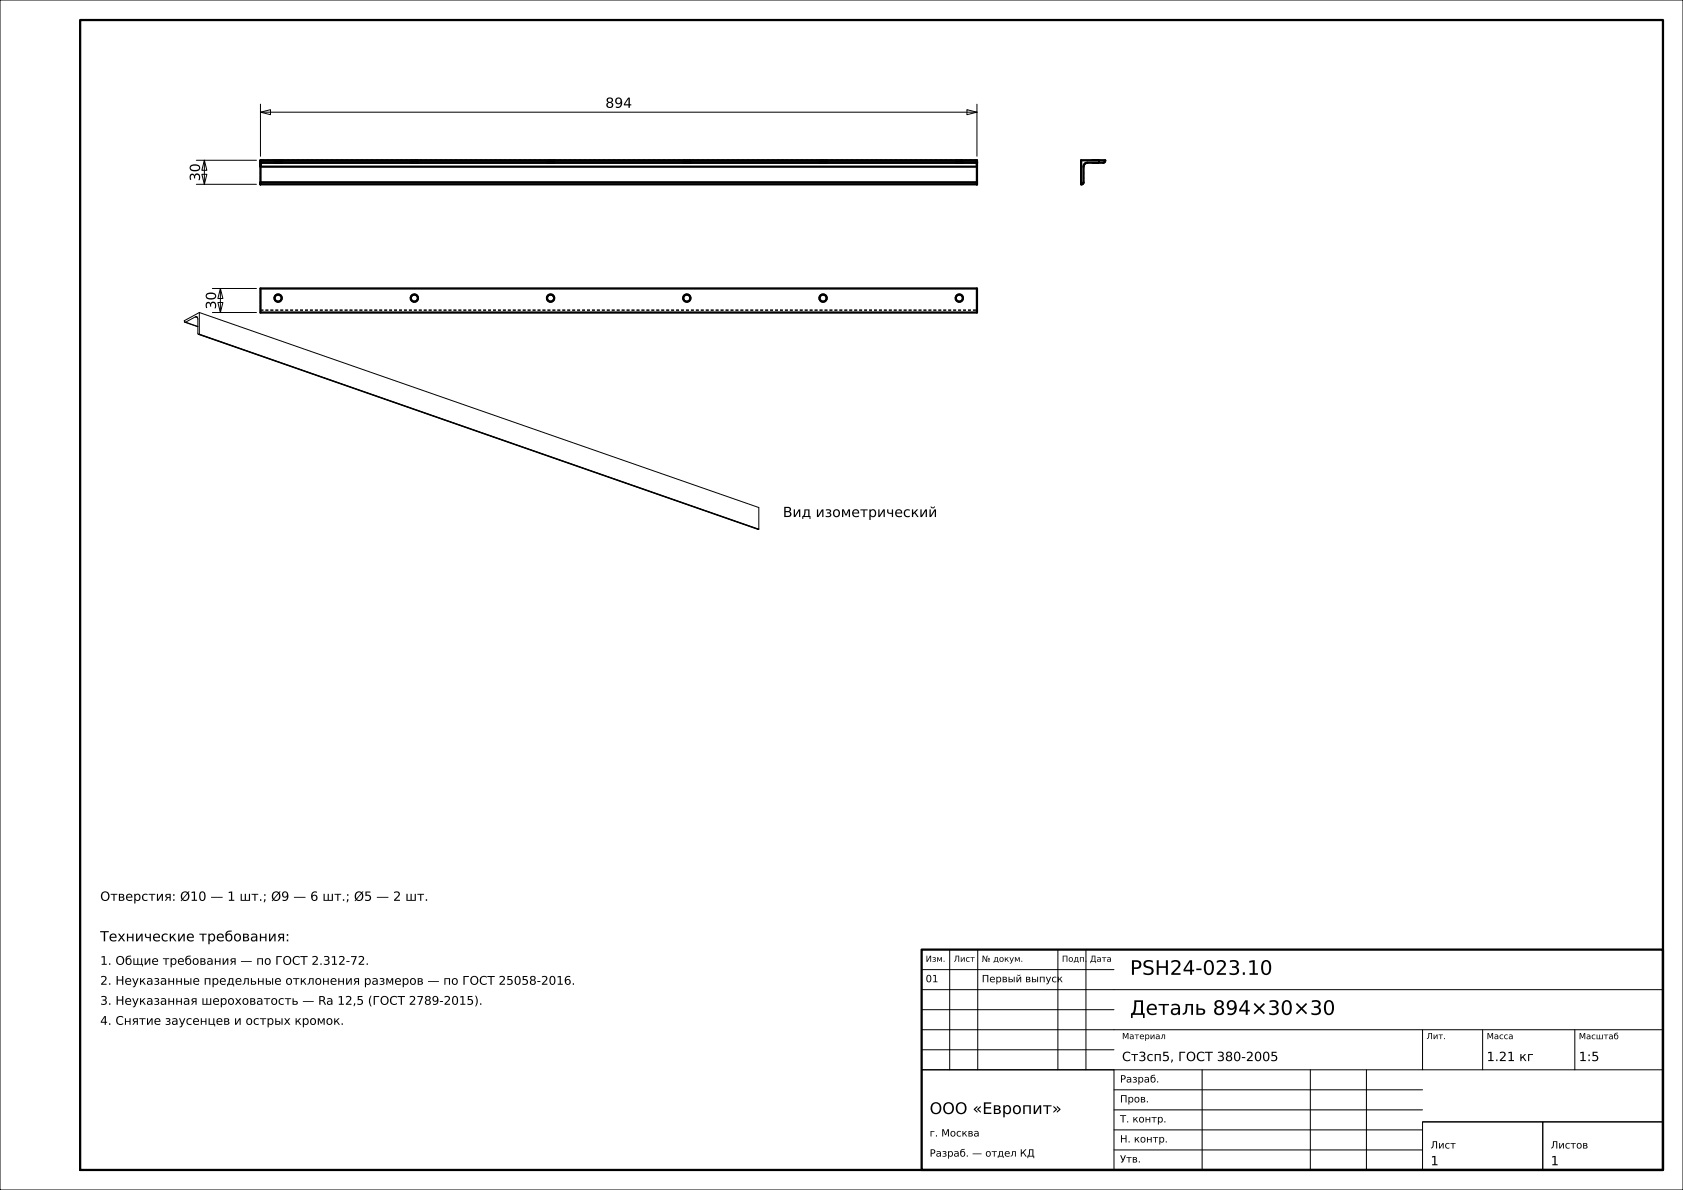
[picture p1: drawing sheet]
<svg xmlns="http://www.w3.org/2000/svg" width="420mm" height="297mm" viewBox="0 0 420 297" stroke-linecap="round" stroke-linejoin="round" font-family="sans-serif">
<g fill="none" stroke="#000" stroke-width=".25">
<path d="M0 0h420v297h-420zM49 40h15M51 40l.6 2.5h-1.2zM51 40v6M65 28l2.5-.6v1.2zM65 26v13M65 28h178.8M241.3 27.4l2.5 .6-2.5 .6zM243.8 26v13M49 46h15M50.4 43.5h1.2l-.6 2.5zM48.7 79.1l.4-.1 .3 .4v3.8l.1 .3"/>
<path d="M48.7 79.1l-2.4 1.3M48.7 79.1l.6 .2M49.7 78l-3.7 2 .1 .4M49.7 78l139.7 48.7v5.4M49.7 78v5.4M53 78h11M53 72h11M54.4 75.5h1.2l-.6 2.5zM55 72l.6 2.5h-1.2zM55 72v6M46.1 80.4l3.3 1.2M46.3 80.4h-.2"/>
<path d="M46.3 80.4l3.1 1.1M49.5 83.5l139.8 48.6M49.7 83.4l-.2 .1M49.7 83.4l139.6 48.7M49.7 83.4l139.7 48.7M49.7 83.4h.1M189.4 132.1h-.1M237 237v30M244 237v30M264 237v30M271 237v30M230 257h185"/>
<path d="M230 252h48M230 247h185M230 242h48M355 257v10M370 257v10M393 257v10M230 267h48v25h-48zM230 267h185M230 262h48M278 277h77M278 272h77M300 267v25"/>
<path d="M327 267v25M341 267v25M278 287h77M278 282h77M355 280h30v12h-30zM355 280h60M385 280h30v12h-30z"/>
</g>
<g fill="none" stroke="#000" stroke-width=".56">
<path d="M20 5h395v287h-395zM65 40h178.8v6h-178.8zM269.8 40h6l-.1 .5-.4 .1h-3.9a1 1 0 0 0-1 1v3.9l-.1 .4-.5 .1zM65 40.6h178.8M65 45.5h178.8M65 41.6h178.8M65 40.1h178.8M65 72h178.8v6h-178.8zM230 237h185v55h-185z"/>
<circle cx="69.4" cy="74.4" r=".9"/>
<circle cx="103.4" cy="74.4" r=".9"/>
<circle cx="137.4" cy="74.4" r=".9"/>
<circle cx="171.4" cy="74.4" r=".9"/>
<circle cx="205.4" cy="74.4" r=".9"/>
<circle cx="239.4" cy="74.4" r=".9"/>
</g>
<g fill="none" stroke="#000" stroke-width=".25" stroke-dasharray=".7 .5" stroke-linecap="butt">
<path d="M68.5 40h.1M68.6 40h-.1M68.6 40h.1M68.7 40h-.1M68.7 40h.1M68.8 40h-.1M68.8 40h.1M68.9 40h.1M69 40h-.2M69 40h.1M69.1 40h.1M69.2 40h-.2"/>
<path d="M69.2 40h.1M69.3 40h.1M69.4 40h.1M69.4 40h-.2M69.5 40h.1M69.6 40h.1M69.6 40h-.2M69.7 40h.1M69.8 40h.1M69.8 40h-.2M69.9 40h.1M70 40h-.2"/>
<path d="M70 40h.1M70.1 40h.1M70.1 40h-.1M70.2 40h-.1M70.2 40h.1M70.3 40h-.1M102.5 40h.1M102.6 40h-.1M102.6 40h.1M102.7 40h-.1M102.7 40h.1M102.8 40h-.1"/>
<path d="M102.8 40h.1M102.9 40h.1M103 40h-.2M103 40h.1M103.1 40h.1M103.2 40h-.2M103.2 40h.1M103.3 40h.1M103.4 40h.1M103.4 40h-.2M103.5 40h.1M103.6 40h.1"/>
<path d="M103.6 40h-.2M103.7 40h.1M103.8 40h.1M103.8 40h-.2M103.9 40h.1M104 40h-.2M104 40h.1M104.1 40h.1M104.1 40h-.1M104.2 40h-.1M104.2 40h.1M104.3 40h-.1"/>
<path d="M136.5 40h.1M136.6 40h-.1M136.6 40h.1M136.7 40h-.1M136.7 40h.1M136.8 40h-.1M136.8 40h.1M136.9 40h.1M137 40h-.2M137 40h.1M137.1 40h.1M137.2 40h-.2"/>
<path d="M137.2 40h.1M137.3 40h.1M137.4 40h.1M137.4 40h-.2M137.5 40h.1M137.6 40h.1M137.6 40h-.2M137.7 40h.1M137.8 40h.1M137.8 40h-.2M137.9 40h.1M138 40h-.2"/>
<path d="M138 40h.1M138.1 40h.1M138.1 40h-.1M138.2 40h-.1M138.2 40h.1M138.3 40h-.1M170.5 40h.1M170.6 40h-.1M170.6 40h.1M170.7 40h-.1M170.7 40h.1M170.8 40h-.1"/>
<path d="M170.8 40h.1M170.9 40h.1M171 40h-.2M171 40h.1M171.1 40h.1M171.2 40h-.2M171.2 40h.1M171.3 40h.1M171.4 40h.1M171.4 40h-.2M171.5 40h.1M171.6 40h.1"/>
<path d="M171.6 40h-.2M171.7 40h.1M171.8 40h.1M171.8 40h-.2M171.9 40h.1M172 40h-.2M172 40h.1M172.1 40h.1M172.1 40h-.1M172.2 40h-.1M172.2 40h.1M172.3 40h-.1"/>
<path d="M204.5 40h.1M204.6 40h-.1M204.6 40h.1M204.7 40h-.1M204.7 40h.1M204.8 40h-.1M204.8 40h.1M204.9 40h.1M205 40h-.2M205 40h.1M205.1 40h.1M205.2 40h-.2"/>
<path d="M205.2 40h.1M205.3 40h.1M205.4 40h.1M205.4 40h-.2M205.5 40h.1M205.6 40h.1M205.6 40h-.2M205.7 40h.1M205.8 40h.1M205.8 40h-.2M205.9 40h.1M206 40h-.2"/>
<path d="M206 40h.1M206.1 40h.1M206.1 40h-.1M206.2 40h-.1M206.2 40h.1M206.3 40h-.1M238.5 40h.1M238.6 40h-.1M238.6 40h.1M238.7 40h-.1M238.7 40h.1M238.8 40h-.1"/>
<path d="M238.8 40h.1M238.9 40h.1M239 40h-.2M239 40h.1M239.1 40h.1M239.2 40h-.2M239.2 40h.1M239.3 40h.1M239.4 40h.1M239.4 40h-.2M239.5 40h.1M239.6 40h.1"/>
<path d="M239.6 40h-.2M239.7 40h.1M239.8 40h.1M239.8 40h-.2M239.9 40h.1M240 40h-.2M240 40h.1M240.1 40h.1M240.1 40h-.1M240.2 40h-.1M240.2 40h.1M240.3 40h-.1"/>
<path d="M243.8 40h-178.8M269.8 40h6M272.5 40h.1M272.6 40h-.1M272.6 40h.1M272.7 40h-.1M272.7 40h.1M272.8 40h-.1M272.8 40h.2M273 40h-.2M273 40h.2M273.2 40h-.2"/>
<path d="M273.2 40h.2M273.4 40h-.2M273.4 40h.2M273.6 40h-.2M273.6 40h.2M273.8 40h-.2M273.8 40h.2M274 40h-.2M274 40h.1M274.1 40h-.1M274.1 40h.1M274.2 40h-.1"/>
<path d="M274.2 40h.1M274.3 40h-.1M275.8 40v.1M65 46v-6M68.5 40.6h.1M68.6 40.6h.1M68.7 40.6h.1M68.8 40.6h.2M69 40.6h.2M69.2 40.6h.2M69.4 40.6h.2M69.6 40.6h.2"/>
<path d="M69.8 40.6h.2M70 40.6h.1M70.1 40.6h.1M70.2 40.6h.1M70.3 40.6h-1.8M102.5 40.6h.1M102.6 40.6h.1M102.7 40.6h.1M102.8 40.6h.2M103 40.6h.2M103.2 40.6h.2M103.4 40.6h.2"/>
<path d="M103.6 40.6h.2M103.8 40.6h.2M104 40.6h.1M104.1 40.6h.1M104.2 40.6h.1M104.3 40.6h-1.8M136.5 40.6h.1M136.6 40.6h.1M136.7 40.6h.1M136.8 40.6h.2M137 40.6h.2M137.2 40.6h.2"/>
<path d="M137.4 40.6h.2M137.6 40.6h.2M137.8 40.6h.2M138 40.6h.1M138.1 40.6h.1M138.2 40.6h.1M138.3 40.6h-1.8M170.5 40.6h.1M170.6 40.6h.1M170.7 40.6h.1M170.8 40.6h.2M171 40.6h.2"/>
<path d="M171.2 40.6h.2M171.4 40.6h.2M171.6 40.6h.2M171.8 40.6h.2M172 40.6h.1M172.1 40.6h.1M172.2 40.6h.1M172.3 40.6h-1.8M204.5 40.6h.1M204.6 40.6h.1M204.7 40.6h.1M204.8 40.6h.2"/>
<path d="M205 40.6h.2M205.2 40.6h.2M205.4 40.6h.2M205.6 40.6h.2M205.8 40.6h.2M206 40.6h.1M206.1 40.6h.1M206.2 40.6h.1M206.3 40.6h-1.8M238.5 40.6h.1M238.6 40.6h.1M238.7 40.6h.1"/>
<path d="M238.8 40.6h.2M239 40.6h.2M239.2 40.6h.2M239.4 40.6h.2M239.6 40.6h.2M239.8 40.6h.2M240 40.6h.1M240.1 40.6h.1M240.2 40.6h.1M240.3 40.6h-1.8M243.8 46v-6M243.8 46h-178.8"/>
<path d="M269.8 46v-6M269.9 46h-.1M270.1 46h-.2M270.3 45.9l-.2 .1M270.4 45.7l-.1 .2M270.4 45.5v.2M270.4 41.6v3.9M270.4 41.3v.3M270.6 41l-.2 .3M270.8 40.8l-.2 .2M271.1 40.6l-.3 .2M271.4 40.6h-.3"/>
<path d="M272.5 40.6h.1M272.6 40.6h-.1M272.6 40.6h.1M272.7 40.6h-.1M272.7 40.6h.1M272.8 40.6h-.1M272.8 40.6h.2M273 40.6h-.2M273 40.6h.2M273.2 40.6h-.2M273.2 40.6h.2M273.4 40.6h-.2"/>
<path d="M273.4 40.6h.2M273.6 40.6h-.2M273.6 40.6h.2M273.8 40.6h-.2M273.8 40.6h.2M274 40.6h-.2M274 40.6h.1M274.1 40.6h-.1M274.1 40.6h.1M274.2 40.6h-.1M274.2 40.6h.1M274.3 40.6h-.1"/>
<path d="M274.3 40.6v-.6M275.3 40.6h-3.9M275.5 40.6h-.2M275.7 40.5l-.2 .1M275.8 40.3l-.1 .2M275.8 40.1v.2M65 77.4v.1M65 77.5v.1M65 77.6v.1M65 77.7v.1M65 77.8v.1M65 77.4h178.8"/>
<path d="M65 76.4v.1M65 76.5v.1M65 76.6v.1M65 76.7v.1M65 76.8v.1M65 76.9v.1M65 77v.1M65 77.1v.1M65 77.2v.1M65 77.3v.1M65 72.5v3.9M65 72v.1"/>
<path d="M65 72.1v.1M65 72.2v.1M65 72.3v.1M65 72.4v.1M65 72h178.8M65 78h178.8M65 77.9v.1M68.5 74.3l.1-.3M68.5 74.6v-.3M68.6 74l.2-.3M68.7 74.9l-.2-.3M68.8 73.7l.3-.1"/>
<path d="M68.9 75.2l-.2-.3M69.1 73.6l.3-.1M69.2 75.3l-.3-.1M69.4 73.5l.3 .1M69.6 75.3h-.4M69.7 73.6l.3 .1M69.9 75.2l-.3 .1M70 73.7l.2 .3M70.1 74.9l-.2 .3M70.2 74l.1 .3M70.3 74.6l-.2 .3M70.3 74.3v.3"/>
<path d="M102.5 74.3l.1-.3M102.5 74.6v-.3M102.6 74l.2-.3M102.7 74.9l-.2-.3M102.8 73.7l.3-.1M102.9 75.2l-.2-.3M103.1 73.6l.3-.1M103.2 75.3l-.3-.1M103.4 73.5l.3 .1M103.6 75.3h-.4M103.7 73.6l.3 .1M103.9 75.2l-.3 .1"/>
<path d="M104 73.7l.2 .3M104.1 74.9l-.2 .3M104.2 74l.1 .3M104.3 74.6l-.2 .3M104.3 74.3v.3M136.5 74.3l.1-.3M136.5 74.6v-.3M136.6 74l.2-.3M136.7 74.9l-.2-.3M136.8 73.7l.3-.1M136.9 75.2l-.2-.3M137.1 73.6l.3-.1"/>
<path d="M137.2 75.3l-.3-.1M137.4 73.5l.3 .1M137.6 75.3h-.4M137.7 73.6l.3 .1M137.9 75.2l-.3 .1M138 73.7l.2 .3M138.1 74.9l-.2 .3M138.2 74l.1 .3M138.3 74.6l-.2 .3M138.3 74.3v.3M170.5 74.3l.1-.3M170.5 74.6v-.3"/>
<path d="M170.6 74l.2-.3M170.7 74.9l-.2-.3M170.8 73.7l.3-.1M170.9 75.2l-.2-.3M171.1 73.6l.3-.1M171.2 75.3l-.3-.1M171.4 73.5l.3 .1M171.6 75.3h-.4M171.7 73.6l.3 .1M171.9 75.2l-.3 .1M172 73.7l.2 .3M172.1 74.9l-.2 .3"/>
<path d="M172.2 74l.1 .3M172.3 74.6l-.2 .3M172.3 74.3v.3M204.5 74.3l.1-.3M204.5 74.6v-.3M204.6 74l.2-.3M204.7 74.9l-.2-.3M204.8 73.7l.3-.1M204.9 75.2l-.2-.3M205.1 73.6l.3-.1M205.2 75.3l-.3-.1M205.4 73.5l.3 .1"/>
<path d="M205.6 75.3h-.4M205.7 73.6l.3 .1M205.9 75.2l-.3 .1M206 73.7l.2 .3M206.1 74.9l-.2 .3M206.2 74l.1 .3M206.3 74.6l-.2 .3M206.3 74.3v.3M238.5 74.3l.1-.3M238.5 74.6v-.3M238.6 74l.2-.3M238.7 74.9l-.2-.3"/>
<path d="M238.8 73.7l.3-.1M238.9 75.2l-.2-.3M239.1 73.6l.3-.1M239.2 75.3l-.3-.1M239.4 73.5l.3 .1M239.6 75.3h-.4M239.7 73.6l.3 .1M239.9 75.2l-.3 .1M240 73.7l.2 .3M240.1 74.9l-.2 .3M240.2 74l.1 .3M240.3 74.6l-.2 .3"/>
<path d="M240.3 74.3v.3M243.8 77.4v.1M243.8 77.5v.1M243.8 77.6v.1M243.8 77.7v.1M243.8 77.8v.1M243.8 76.4v.1M243.8 76.5v.1M243.8 76.6v.1M243.8 76.7v.1M243.8 76.8v.1M243.8 76.9v.1"/>
<path d="M243.8 77v.1M243.8 77.1v.1M243.8 77.2v.1M243.8 77.3v.1M243.8 72.5v3.9M243.8 72v.1M243.8 72.1v.1M243.8 72.2v.1M243.8 72.3v.1M243.8 72.4v.1M243.8 77.9v.1"/>
</g>
<g font-size="5">
<text x="282" y="243.3">PSH24-023.10</text>
<text x="282" y="253.3">Деталь 894×30×30</text>
</g>
<text font-size="4" x="232" y="278">ООО «Европит»</text>
<g font-size="3.5">
<text x="151.1" y="26.9">894</text>
<text x="49.9" y="45.2" transform="rotate(-90 49.9 45.2)">30</text>
<text x="53.9" y="77.2" transform="rotate(-90 53.9 77.2)">30</text>
<text x="195.4" y="129">Вид изометрический</text>
<text x="25" y="234.9">Технические требования:</text>
</g>
<g font-size="3.2">
<text x="25" y="224.8">Отверстия: Ø10 — 1 шт.; Ø9 — 6 шт.; Ø5 — 2 шт.</text>
<text x="280" y="264.8">Ст3сп5, ГОСТ 380-2005</text>
<text x="371" y="264.8">1.21 кг</text>
<text x="394" y="264.8">1:5</text>
<text x="357" y="290.8">1</text>
<text x="387" y="290.8">1</text>
</g>
<g font-size="3">
<text x="25" y="240.8">1. Общие требования — по ГОСТ 2.312-72.</text>
<text x="25" y="245.8">2. Неуказанные предельные отклонения размеров — по ГОСТ 25058-2016.</text>
<text x="25" y="250.8">3. Неуказанная шероховатость — Ra 12,5 (ГОСТ 2789-2015).</text>
<text x="25" y="255.8">4. Снятие заусенцев и острых кромок.</text>
</g>
<g font-size="2.5">
<text x="231" y="245.1">01</text>
<text x="245" y="245.1">Первый выпуск</text>
<text x="279.5" y="270.2">Разраб.</text>
<text x="279.5" y="275.1">Пров.</text>
<text x="279.5" y="280.1">Т. контр.</text>
<text x="232" y="283.6">г. Москва</text>
<text x="279.5" y="285.1">Н. контр.</text>
<text x="357" y="286.6">Лист</text>
<text x="387" y="286.6">Листов</text>
<text x="232" y="288.7">Разраб. — отдел КД</text>
<text x="279.5" y="290.1">Утв.</text>
</g>
<g font-size="2.1">
<text x="231" y="240">Изм.</text>
<text x="238" y="240">Лист</text>
<text x="245" y="240">№ докум.</text>
<text x="265" y="240">Подп.</text>
<text x="272" y="240">Дата</text>
<text x="280" y="259.3">Материал</text>
<text x="356" y="259.3">Лит.</text>
<text x="371" y="259.3">Масса</text>
<text x="394" y="259.4">Масштаб</text>
</g>
</svg>
